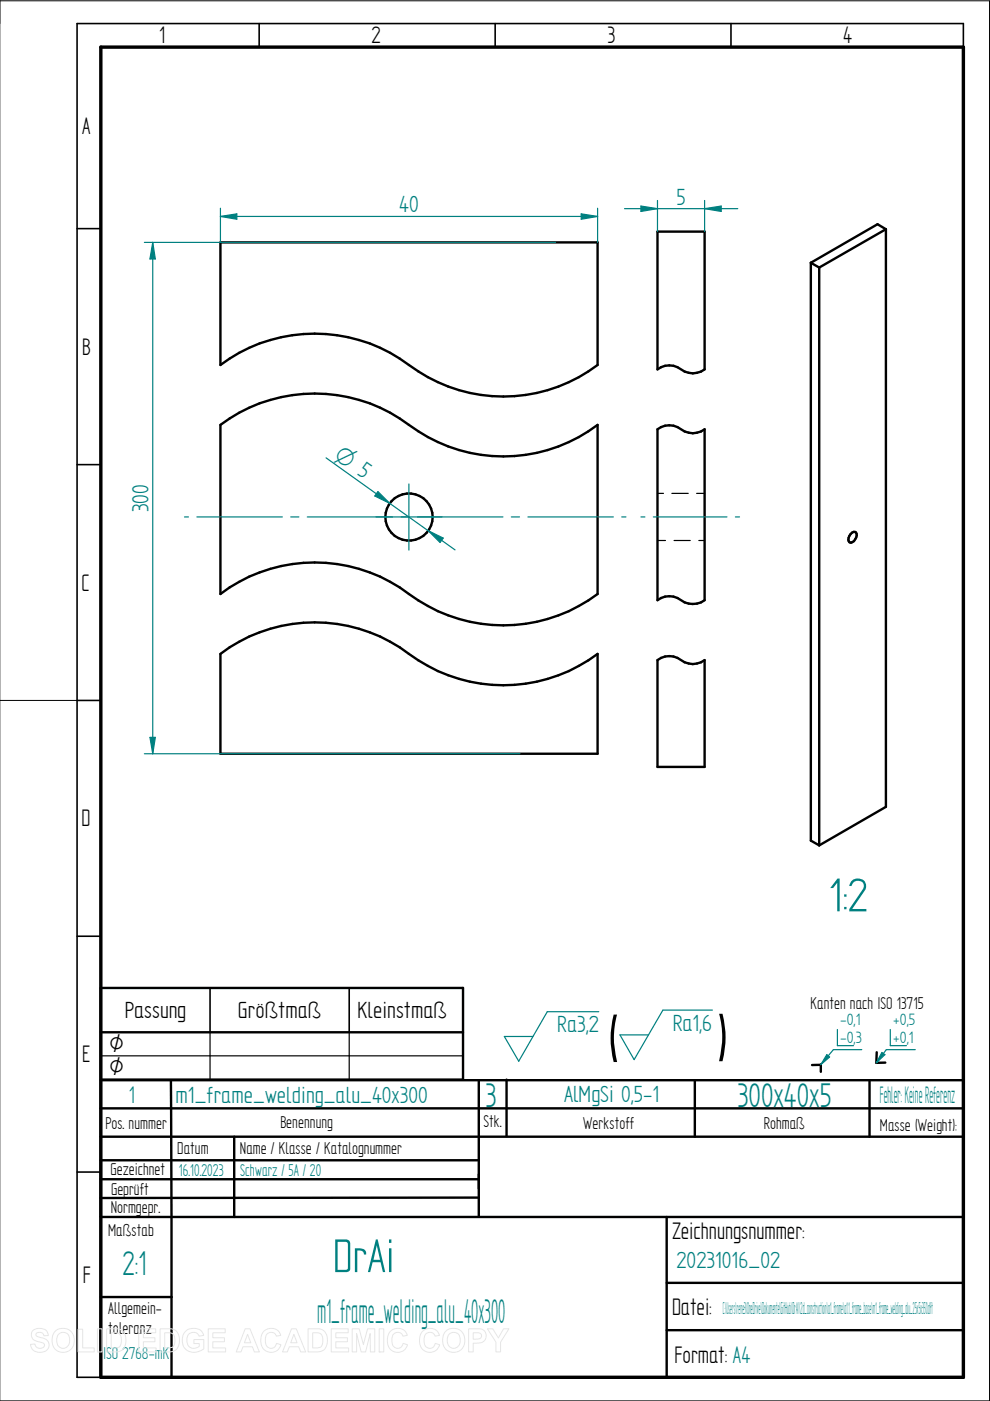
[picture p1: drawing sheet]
<svg xmlns="http://www.w3.org/2000/svg" width="210mm" height="297mm" viewBox="0 0 210 297" stroke-linecap="round" stroke-linejoin="round" font-family="sans-serif">
<path d="M0 0v297h209.8v-296.8h-209.8M0 148.5h16.3" fill="none" stroke="#000" stroke-width=".21"/>
<path d="M54.9 5v5M105 5v5M155 5v5M204.3 10v-5h-188v287h5.1M16.3 48.5h5.1M16.3 98.5h5.1M16.3 148.5h5.1M16.3 198.5h5.1M44.5 209.5v9.4M74 209.5v9.4M16.3 248.5h5.1" fill="none" stroke="#000" stroke-width=".34"/>
<path d="M21.4 10h182.9v282h-182.9z" fill="none" stroke="#000" stroke-width=".72"/>
<g fill="none" stroke="#000" stroke-width=".51">
<path d="M21.4 218.9h76.8M21.4 209.5h76.8v19.4h-76.8zM21.4 229h182.9v63h-182.9zM21.4 235h182.9M36.2 229l.2 63M101.5 229v28.9M107.4 228.9v12M147.3 229v12M174 225.8h-1.8M174 225.7v1.5M184.4 229v12M185.9 223.1l-.1 2.2h1.9"/>
<path d="M21.4 258h182.9M21.4 241h182.9M21.4 250h79.9M21.4 246h79.9M49.7 241v17M101.3 253.9l-79.9 .1M141.4 258v34M21.4 275h15M141.4 272h62.9M141.4 282h62.9"/>
</g>
<circle cx="38.4" cy="292" r=".25" fill="#000"/>
<path d="M44.5 218.9v10M74 218.9v10M21.4 223.9h76.8" fill="none" stroke="#000" stroke-width=".25"/>
<path d="M176.7 222.5l-2.7 3.2" fill="none" stroke="#008080" stroke-width=".25"/>
<path d="M175.3 223.6l.6 .5-1.9 1.6z" fill="#008080"/>
<path d="M177.5 218.3v3.4h3.5M175.3 223.6l.6 .5-1.9 1.6zM176.7 222.5h6M187.9 222.5l-2.1 2.8" fill="none" stroke="#008080" stroke-width=".25"/>
<path d="M187 223.1l.6 .5-1.8 1.7z" fill="#008080"/>
<path d="M30.6 51.4h87.2M32.4 51.4l.5 3.5h-1.1zM30.6 159.8h79.6M127 214.5h-11l-6 10.5-3.1-5.2h6.1M151 214.2h-10.5l-6 10.5-3.1-5.3h6.1M188.8 218.3v3.4h3.4M187 223.1l.6 .5-1.8 1.7zM187.9 222.5h6.2" fill="none" stroke="#008080" stroke-width=".25"/>
<g fill="none" stroke="#000" stroke-width=".51">
<path d="M46.7 51.4h80v26a33.3 33.3 0 0 1-40 0 33.4 33.4 0 0 0-40 0zM139.4 49.1h10v29.2a4.1 4.1 0 0 1-5 0 4.1 4.1 0 0 0-5 0zM46.7 90.1a33.4 33.4 0 0 1 40 0 33.3 33.3 0 0 0 40 0v35.8a33.4 33.4 0 0 1-40 0 33.2 33.2 0 0 0-40 0zM139.4 91a4.1 4.1 0 0 1 5 0 4.1 4.1 0 0 0 5 0v36.3a4.6 4.6 0 0 1-5.8-.5 4.1 4.1 0 0 0-4.2 .5zM46.7 138.6a33.2 33.2 0 0 1 40 0 33.4 33.4 0 0 0 40 0v21.2h-80zM139.4 140a4.1 4.1 0 0 1 5 0 4.1 4.1 0 0 0 5 0v22.6h-10z"/>
<circle cx="86.7" cy="109.6" r="5"/>
</g>
<path d="M139.4 114.6h1.7M139.4 104.6h1.3M142.5 104.6h3.4M142.9 114.6h3.4M147.7 104.6h1.7M148.2 114.6h1.2" fill="none" stroke="#000" stroke-width=".25"/>
<path d="M32.4 51.4l.5 3.5h-1.1z" fill="#008080"/>
<path d="M31.8 156.3h1.1l-.5 3.5z" fill="none" stroke="#008080" stroke-width=".25"/>
<path d="M31.8 156.3h1.1l-.5 3.5z" fill="#008080"/>
<g fill="none" stroke="#008080" stroke-width=".25">
<path d="M32.4 51.4v108.4M69.1 97.1l27.4 19.5M39.1 109.6h.9M41.7 109.6h18.2M61.6 109.6h1.8M65.2 109.6h18M85 109.6h1.7M88.5 109.6h18.1M90.8 112.5l3.2 1.6-.7 .9zM108.4 109.6h1.8M111.9 109.6h18.1M131.8 109.6h.9"/>
<path d="M135.9 109.6h.8M138.5 109.6h15.6M155.9 109.6h.9"/>
</g>
<path d="M90.8 112.5l3.2 1.6-.7 .9z" fill="#008080"/>
<path d="M80.1 104.2l2.5 2.5-3.1-1.5z" fill="none" stroke="#008080" stroke-width=".25"/>
<path d="M80.1 104.2l2.5 2.5-3.1-1.5z" fill="#008080"/>
<path d="M46.7 44.2v7.2M123.2 45.3l3.5 .6-3.5 .6zM126.7 44.2v7.2M79.7 109.6h14M86.7 102.6v14" fill="none" stroke="#008080" stroke-width=".25"/>
<path d="M123.2 45.3l3.5 .6-3.5 .6z" fill="#008080"/>
<path d="M46.7 45.9l3.5-.6v1.2z" fill="none" stroke="#008080" stroke-width=".25"/>
<path d="M46.7 45.9l3.5-.6v1.2z" fill="#008080"/>
<path d="M46.7 45.9h80M139.4 42.5v6.6M149.4 44.2l3.5-.5v1.1zM149.4 42.5v6.6" fill="none" stroke="#008080" stroke-width=".25"/>
<path d="M149.4 44.2l3.5-.5v1.1z" fill="#008080"/>
<path d="M135.9 43.7l3.5 .5-3.5 .6z" fill="none" stroke="#008080" stroke-width=".25"/>
<path d="M135.9 43.7l3.5 .5-3.5 .6z" fill="#008080"/>
<path d="M132.4 44.2h24" fill="none" stroke="#008080" stroke-width=".25"/>
<path d="M171.9 55.7v122.5l1.8 1M171.9 55.7l1.8 1M173.7 56.7v122.5M187.8 48.6v122.5l-14.1 8.1M187.8 48.6l-14.1 8.1M187.8 48.6l-1.7-1.1-14.2 8.2M180.3 113.2a.77 .77 0 0 1 1.2-.3 1.64 1.64 0 0 1-1.1 2.2l-.3-.1a1.19 1.19 0 0 1 .2-1.8z" fill="none" stroke="#000" stroke-width=".51"/>
<g fill="none" stroke="#e6e6e6" stroke-width=".21">
<path d="M7 282.1a2.33 2.33 0 0 1 2.9 .2l.3 .9h-.9a.91 .91 0 0 0-.7-.7 .91 .91 0 0 0-1 .5l.1 .3 .5 .2a2.12 2.12 0 0 1 2.2 1.4 1.76 1.76 0 0 1-2.4 1.8l-.7-.2-.6-.7-.2-.8 .9-.1a1.05 1.05 0 0 0 .9 1 1.05 1.05 0 0 0 1.1-.7 1.7 1.7 0 0 0-1.6-.8 1.39 1.39 0 0 1-.8-2.3zM11.7 282.3a2.47 2.47 0 0 1 3.1-.2 2.47 2.47 0 0 1 .8 3 2.4 2.4 0 0 1-3 1.5 2.4 2.4 0 0 1-1.5-3.1zM12.4 282.9a1.39 1.39 0 0 1 1.7-.3 1.39 1.39 0 0 1 .7 1.5 1.41 1.41 0 0 1-1.4 1.8 1.41 1.41 0 0 1-1.4-1.8l.1-.7zM16.6 281.8h.9v4h2.5v.8h-3.4zM20.7 281.7h.9v4.9h-.9zM20.7 286.6h.1M22.6 281.7h1.8a2.2 2.2 0 0 1 2.3 2.8 2.05 2.05 0 0 1-2.3 2.1h-1.8zM23.6 282.6a1.8 1.8 0 0 1 1.9 .5 2.03 2.03 0 0 1-.4 2.6l-1.5 .1zM29.4 281.7h3.6v.9h-2.6v1h2.5v.9h-2.5v1.3h2.7v.8h-3.7zM34 281.7h1.7a2.2 2.2 0 0 1 2.3 2.8 2.05 2.05 0 0 1-2.2 2.1h-1.8zM34.9 282.6a1.8 1.8 0 0 1 2 .5 2.03 2.03 0 0 1-.5 2.6l-1.5 .1zM39.3 282.3a2.56 2.56 0 0 1 3.6 .2l.3 .6-1 .2a1.36 1.36 0 0 0-1.6-.7 1.36 1.36 0 0 0-1 1.5 1.55 1.55 0 0 0 .8 1.6 1.55 1.55 0 0 0 1.8-.2v-.6h-1.1v-.9h2.1v2a2.7 2.7 0 0 1-4.5-1.2 2.79 2.79 0 0 1 .6-2.5z"/>
<path d="M44.2 281.7h3.6v.9h-2.7v1h2.5v.9h-2.5v1.3h2.7v.8h-3.6zM52 281.7h1l2 4.9h-1.1l-.4-1.1h-2l-.4 1.1h-1zM52.5 282.9l.7 1.8h-1.4zM55.9 282.3a2.15 2.15 0 0 1 3.6 .8l-.9 .2a1.24 1.24 0 0 0-1.6-.7 1.24 1.24 0 0 0-.7 1.5 1.25 1.25 0 0 0 .5 1.6 1.25 1.25 0 0 0 1.6-.3l.2-.6 1 .3a2.19 2.19 0 0 1-2.6 1.6 2.19 2.19 0 0 1-1.7-2.5l.1-.9zM61.8 281.7h1l2 4.9h-1l-.5-1.1h-2l-.4 1.1h-1zM62.3 282.9l.7 1.8h-1.4zM65.3 281.7h1.8a2.2 2.2 0 0 1 2.3 2.8 2.05 2.05 0 0 1-2.3 2.1h-1.8zM66.3 282.6a1.8 1.8 0 0 1 1.9 .5 2.03 2.03 0 0 1-.4 2.6l-1.5 .1zM70.2 281.7h3.6v.9h-2.6v1h2.5v.9h-2.5v1.3h2.7v.8h-3.7zM74.7 281.7h1.5l.8 3.4 .9-3.4h1.6v4.9h-1v-3.9l-1 3.9h-.9l-1-3.9v3.9h-.9zM80.4 281.7h1v4.9h-1zM80.4 286.6h.1"/>
<path d="M82.7 282.3a2.15 2.15 0 0 1 3.7 .8l-1 .2a1.24 1.24 0 0 0-1.6-.7 1.24 1.24 0 0 0-.7 1.5 1.25 1.25 0 0 0 .5 1.6 1.25 1.25 0 0 0 1.6-.3l.3-.6 .9 .3a2.19 2.19 0 0 1-2.6 1.6 2.19 2.19 0 0 1-1.7-2.5l.1-.9zM89.5 282.3a2.15 2.15 0 0 1 3.7 .8l-1 .2a1.24 1.24 0 0 0-1.5-.7 1.24 1.24 0 0 0-.8 1.5 1.25 1.25 0 0 0 .5 1.6 1.25 1.25 0 0 0 1.6-.3l.3-.6 .9 .3a2.19 2.19 0 0 1-2.5 1.6 2.19 2.19 0 0 1-1.8-2.5l.1-.9zM94.5 282.3a2.47 2.47 0 0 1 3.1-.2 2.47 2.47 0 0 1 .8 3 2.4 2.4 0 0 1-3 1.5 2.4 2.4 0 0 1-1.5-3.1zM95.2 282.9a1.39 1.39 0 0 1 1.7-.3 1.39 1.39 0 0 1 .7 1.5 1.41 1.41 0 0 1-1.4 1.8 1.41 1.41 0 0 1-1.4-1.8l.1-.7zM99.4 281.7h1.5a1.58 1.58 0 0 1 2 .8 1.58 1.58 0 0 1-.6 2.1l-.8 .1-1.2 .1v1.8h-.9zM100.3 282.6h.5a.87 .87 0 0 1 1.3 .8l-.5 .4-1.3 .1zM103.3 281.7h1.2l1.2 2 1.1-2h1.1l-1.8 2.9v2h-.9v-2z"/>
</g>
<g font-size="16.1">
<text x="128.8" y="225.1">(</text>
<text x="151.9" y="224.9">)</text>
</g>
<g font-size="11.3" fill="#008080">
<text x="175.7" y="193.2">1:2</text>
<text x="70.6" y="269.7">DrAi</text>
</g>
<g font-size="8.2" fill="#008080">
<text x="103" y="234.6">3</text>
<text x="156.3" y="234.7">300x40x5</text>
<text x="26" y="270.4">2:1</text>
<text x="67.2" y="280.5">m1_frame_welding_alu_40x300</text>
</g>
<g font-size="5.7">
<text x="33.8" y="9.2">1</text>
<text x="78.8" y="9.2">2</text>
<text x="128.8" y="9.2">3</text>
<text x="178.8" y="9.2">4</text>
<text x="17.4" y="28.4">A</text>
<text x="17.4" y="75.2">B</text>
<text x="17.3" y="125.2">C</text>
<text x="17.3" y="175.2">D</text>
<text x="17.4" y="225.2">E</text>
<text x="142.5" y="262.7">Zeichnungsnummer:</text>
<text x="17.6" y="271.9">F</text>
<text x="142.5" y="278.7">Datei:</text>
<text x="143" y="289">Format: A4</text>
</g>
<g font-size="5.7" fill="#008080">
<text x="27.3" y="233.8">1</text>
<text x="186.5" y="233.8">Fehler: Keine Referenz</text>
</g>
<g font-size="5.6" fill="#008080">
<text x="84.7" y="45">40</text>
<text x="143.4" y="43.4">5</text>
<text x="31.5" y="108.6" transform="rotate(-90 31.5 108.6)">300</text>
<text x="118.2" y="218.9">Ra3,2</text>
<text x="142.6" y="218.5">Ra1,6</text>
<text x="37.2" y="233.9">m1_frame_welding_alu_40x300</text>
<text x="119.6" y="233.6">AlMgSi 0,5-1</text>
<text x="143.4" y="268.9">20231016_02</text>
</g>
<g font-size="5.6">
<text x="26.5" y="215.9">Passung</text>
<text x="50.4" y="215.9">Größtmaß</text>
<text x="75.8" y="215.9">Kleinstmaß</text>
<text x="23.2" y="223.1">Ø</text>
<text x="23.2" y="228">Ø</text>
</g>
<text font-size="5.4" fill="#008080" x="70.6" y="97.1" transform="rotate(35 70.6 97.1)">O 5</text>
<g font-size="4.1">
<text x="171.9" y="214">Kanten nach ISO 13715</text>
<text x="22.4" y="239.4">Pos. nummer</text>
<text x="59.4" y="239.2">Benennung</text>
<text x="102.5" y="239">Stk.</text>
<text x="123.7" y="239.4">Werkstoff</text>
<text x="161.9" y="239.3">Rohmaß</text>
<text x="186.6" y="239.7">Masse (Weight):</text>
<text x="37.6" y="244.8">Datum</text>
<text x="50.9" y="244.7">Name / Klasse / Katalognummer</text>
<text x="23.4" y="249.2">Gezeichnet</text>
<text x="23.5" y="257.2">Normgepr.</text>
<text x="23.5" y="253.3">Geprüft</text>
<text x="22.9" y="262.1">Maßstab</text>
<text x="22.9" y="278.6">Allgemein-</text>
<text x="22.9" y="282.7">toleranz</text>
</g>
<g font-size="4.1" fill="#008080">
<text x="37.9" y="249.3">16.10.2023</text>
<text x="50.9" y="249.3">Schwarz / 5A / 20</text>
<text x="153.2" y="278.6">C:\Users\rene3\OneDrive\Dokumente\GitHub\DrAI\2d_construction\a1_frame\a1.1_frame_base\m1_frame_welding_alu_25x5x350.dft</text>
<text x="21.8" y="288">ISO 2768-mK</text>
</g>
<g font-size="3.9" fill="#008080">
<text x="178.1" y="217.4">-0,1</text>
<text x="178.1" y="221.1">-0,3</text>
<text x="189.4" y="217.4">+0,5</text>
<text x="189.4" y="221.1">+0,1</text>
</g>
</svg>
